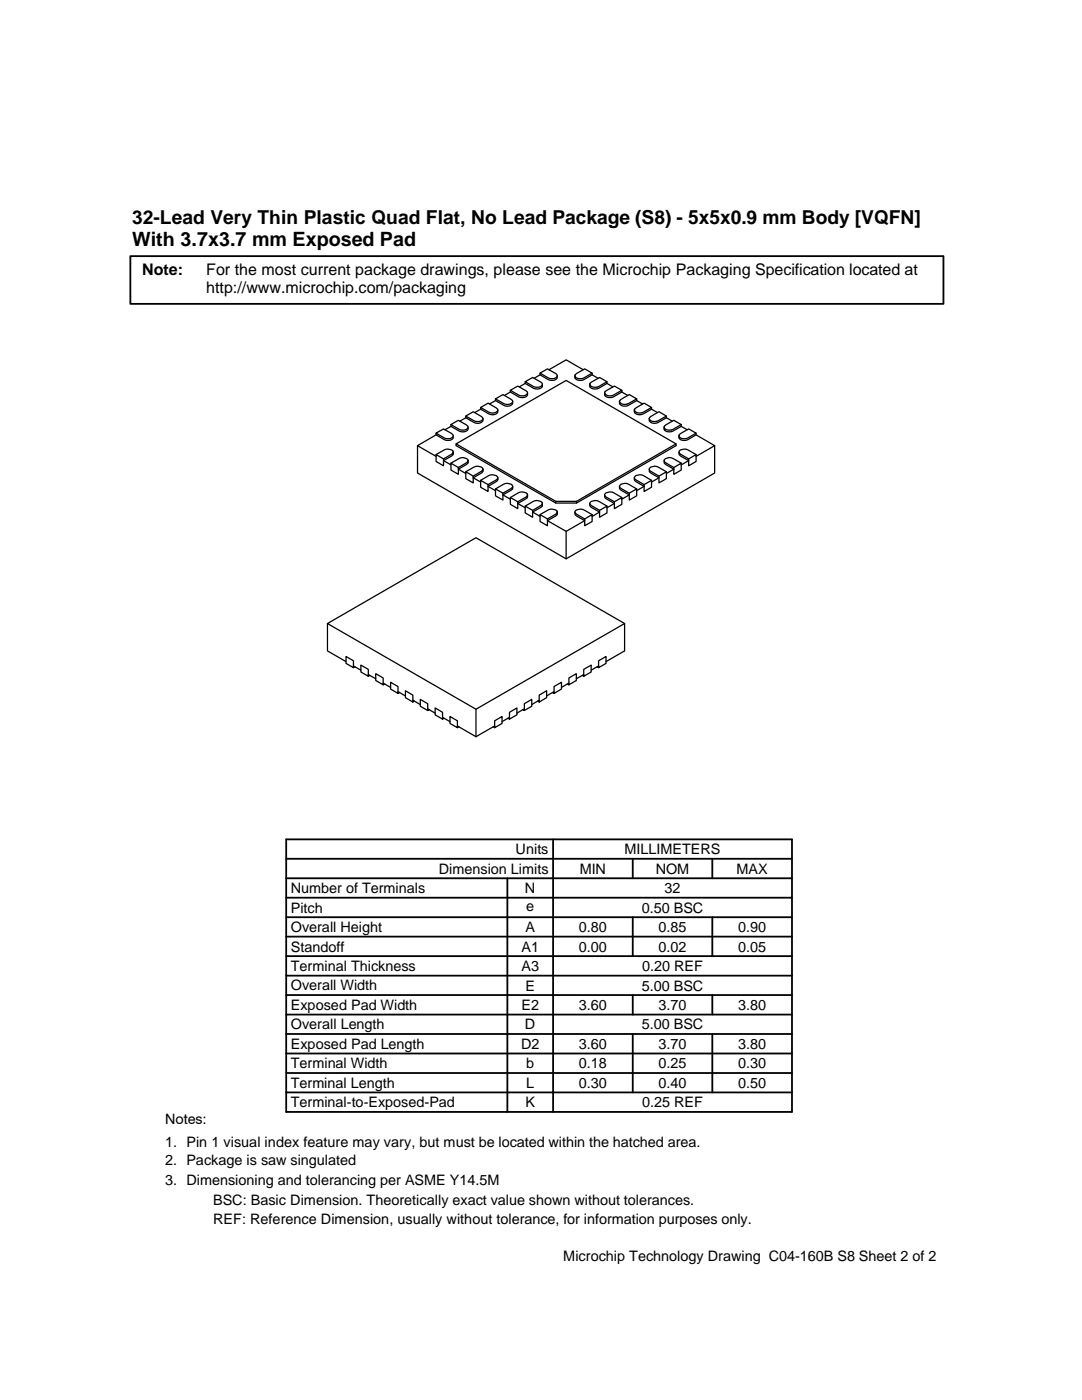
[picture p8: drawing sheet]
<svg xmlns="http://www.w3.org/2000/svg" width="216mm" height="279mm" viewBox="0 0 216 279" stroke-linecap="round" stroke-linejoin="round" font-family="sans-serif">
<g fill="none" stroke="#000" stroke-width=".25">
<path d="M98.9 79.9l-1.2 .7M98.9 79.6l1.5-.9 1.6 1 .3 .4a1.16 1.16 0 0 1-1.8 .4zM98.9 79.6v.3l1.6 1a1.22 1.22 0 0 0 1.8-.4v-.4M101.8 78.2l-1.2 .7M101.8 77.9l1.5-.9 1.6 1 .4 .4a1.16 1.16 0 0 1-1.8 .4zM101.8 77.9v.3l1.7 1a1.24 1.24 0 0 0 1.8-.5v-.3M104.8 76.5l-1.2 .7M104.8 76.2l1.5-.9 1.6 1 .3 .4a1.05 1.05 0 0 1-1.4 .6zM104.8 76.2v.3l1.6 1a1.26 1.26 0 0 0 1.8-.5v-.3M107.8 74.8l-1.2 .7M107.8 74.5l1.4-.9 1.7 .9 .2 .3 .1 .3a1.35 1.35 0 0 1-1.8 .3zM107.8 74.5v.3l1.6 1a1.26 1.26 0 0 0 1.8-.5v-.3"/>
<path d="M109.5 73.8l3.5-2 3.4 2M114.8 74.8l1.9-1.2 1.5 .9-1.7 .9a1.26 1.26 0 0 1-1.8-.4zM117.8 76.5l1.8-1.2 1.5 .9-1.6 .9a1.24 1.24 0 0 1-1.8-.4zM118.2 74.5v.3l-1.7 1a1.26 1.26 0 0 1-1.8-.5v-.3M118.2 74.8l1.1 .7M120.7 78.2l1.9-1.2 1.5 .9-1.7 .9a1.22 1.22 0 0 1-1.7-.4zM121.1 76.2v.3l-1.6 1a1.26 1.26 0 0 1-1.8-.5v-.3M121.1 76.5l1.2 .7M123.7 79.9l1.9-1.2 1.4 .9-1.6 .9a1.26 1.26 0 0 1-1.8-.4zM124.1 77.9v.3l-1.7 1a1.24 1.24 0 0 1-1.7-.5v-.3M124.1 78.2l1.2 .7M127 79.6v.3l-1.6 1a1.22 1.22 0 0 1-1.8-.4v-.4"/>
<path d="M127 79.9l1.2 .7M83.3 88.9v5.5l29.7 17.1 29.6-17.1v-5.5M87 90.7l1.5 .9v1.4l-1.5-.9zM87 86.8l-3.7 2.1 3.7 2.2M87 86.4v.4l1.6 .9a1.35 1.35 0 0 0 1.8-.3v-.4M87 86.4l1.5-.8 1.6 .9 .3 .3a.98 .98 0 0 1-1.4 .7zM90 92.4l1.5 .9v1.4l-1.5-.9zM90 85.1l-1.2 .7M90 84.7v.4l1.6 .9a1.26 1.26 0 0 0 1.8-.4v-.3M90 84.7l1.5-.8 1.6 .9 .3 .3v.3a1.35 1.35 0 0 1-1.8 .3zM90.4 90.2v-.2a1.53 1.53 0 0 0-1.8-.2l-1.6 .9M90.4 90.2a.61 .61 0 0 1-.3 .8l-1.6 .9 1.5 .9"/>
<path d="M90.4 90.2l-.3 .4-1.6 1M91 88.6v.3l19.9 11.5h4.1l19.9-11.5v-.3M91 88.6l22-12.7 21.9 12.7-19.9 11.5h-4.1zM92.9 94.1l1.5 .9v1.4l-1.5-.9zM92.9 83.4l-1.1 .7M92.9 83l1.5-.8 1.7 .9 .3 .3v.3a1.35 1.35 0 0 1-1.8 .3zM92.9 83v.4l1.7 .9a1.26 1.26 0 0 0 1.8-.4v-.4M93.4 91.9l-.1-.2a1.44 1.44 0 0 0-1.7-.2l-1.6 .9M93.4 91.9a.64 .64 0 0 1-.3 .8l-1.6 .9 1.4 .9M93.4 91.9l-.3 .5-1.6 .9M95.9 95.9l1.5 .8v1.4l-1.5-.9zM95.9 81.7l-1.2 .6"/>
<path d="M95.9 81.3l1.5-.8 1.6 .9 .3 .3v.2a1.35 1.35 0 0 1-1.8 .4zM95.9 81.3v.4l1.6 .9a1.26 1.26 0 0 0 1.8-.4v-.4M96.4 93.6l-.1-.2a1.44 1.44 0 0 0-1.7-.2l-1.7 .9M96.4 93.6a.64 .64 0 0 1-.3 .8l-1.7 1 1.5 .8M96.4 93.6l-.3 .5-1.7 .9M98.9 97.6l1.5 .8v1.4l-1.5-.8zM99.3 95.4v-.3a1.5 1.5 0 0 0-1.8-.2l-1.6 1M99.3 95.4a.64 .64 0 0 1-.3 .7l-1.6 1 1.5 .8M99.3 95.4l-.3 .4-1.6 .9M101.8 99.3l1.5 .8v1.4l-1.5-.9zM102.3 97.1l-.1-.2a1.53 1.53 0 0 0-1.7-.3l-1.6 1M102.3 97.1a.64 .64 0 0 1-.3 .7l-1.6 1 1.4 .8"/>
<path d="M102.3 97.1l-.3 .4-1.6 .9M105.3 98.8l-.1-.2a1.57 1.57 0 0 0-1.7-.3l-1.7 1M105.3 98.8a.65 .65 0 0 1-.4 .7l-1.6 1 1.5 .8M105.3 98.8l-.4 .4-1.6 .9M120.7 98.8a.65 .65 0 0 0 .3 .7l1.6 1-1.5 .8M123.6 97.1a.64 .64 0 0 0 .3 .7l1.7 1-1.5 .8M124.1 99.3l-1.7-1a1.47 1.47 0 0 0-1.7 .4v.3l.3 .2 1.6 .9M125.6 98.4l1.4-.8v1.4l-1.4 .8zM126.6 95.4a.64 .64 0 0 0 .3 .7l1.6 1-1.5 .8M126.7 81.6l1.8-1.1 1.5 .8-1.6 1a1.26 1.26 0 0 1-1.8-.5zM127 97.6l-1.6-1a1.47 1.47 0 0 0-1.8 .3v.3l.3 .3 1.7 .9M128.5 96.7l1.5-.8v1.3l-1.5 .9z"/>
<path d="M129.6 93.6v.5l.3 .3 1.6 1-1.5 .8M129.6 83.3l1.9-1.1 1.5 .8-1.7 1a1.23 1.23 0 0 1-1.7-.5zM130 81.3v.4l-1.6 .9a1.26 1.26 0 0 1-1.8-.4v-.4M130 81.7l1.2 .6M130 95.9l-1.6-1a1.47 1.47 0 0 0-1.8 .3v.3l.3 .3 1.6 .9M131.5 95l1.5-.9v1.4l-1.5 .9zM132.5 91.9v.5l.3 .3 1.7 .9-1.5 .9M132.6 85l1.9-1.1 1.4 .8-1.6 1a1.23 1.23 0 0 1-1.8-.4zM133 83v.4l-1.7 .9a1.23 1.23 0 0 1-1.7-.4v-.4M133 83.4l1.2 .7M133 94.1l-1.7-.9a1.39 1.39 0 0 0-1.7 .3v.2l.3 .4 1.6 .9M134.5 93.3l1.4-.9v1.4l-1.4 .9z"/>
<path d="M135.5 90.2v.5l.3 .3 1.6 .9-1.5 .9M135.6 86.8l1.8-1.2 1.5 .8-1.6 1a1.23 1.23 0 0 1-1.8-.4zM135.9 84.7v.4l-1.6 .9a1.23 1.23 0 0 1-1.8-.4v-.3M135.9 85.1l1.2 .7M135.9 92.4l-1.6-.9a1.39 1.39 0 0 0-1.8 .3v.2l.3 .4 1.7 .9M137.4 91.6l1.5-.9v1.4l-1.5 .9zM138.9 86.4v.4l-1.6 .9a1.23 1.23 0 0 1-1.8-.4v-.3M138.9 90.7l-1.6-.9a1.43 1.43 0 0 0-1.8 .3l.1 .3 .2 .2 1.6 1M138.9 86.8l3.7 2.1-3.7 2.2M104.8 101l1.5 .9v1.3l-1.5-.8zM107.8 102.7l1.4 .9v1.3l-1.4-.8zM108.2 100.5v-.2a1.57 1.57 0 0 0-1.8-.2l-1.6 .9"/>
<path d="M108.2 100.5a.65 .65 0 0 1-.3 .8l-1.6 .9 1.5 .9M108.2 100.5l-.3 .4-1.6 1M110.9 100.1v.3M111.2 102.2v.5l-.3 .3-1.7 .9 3.8 2.1 3.7-2.1-1.7-.9a.65 .65 0 0 1-.3-.8M111.2 102.2l-.1-.2a1.57 1.57 0 0 0-1.7-.2l-1.6 .9M111.2 102.2l-.3 .4-1.7 1M113 106v5.5M115 100.1v.3M116.7 103.6l1.5-.9v1.4l-1.5 .8zM117.7 100.5a.65 .65 0 0 0 .3 .8l1.6 .9-1.4 .9M118.2 102.7l-1.7-.9a1.47 1.47 0 0 0-1.8 .3l.1 .3 .2 .2 1.7 1M119.6 101.9l1.5-.9v1.4l-1.5 .8z"/>
<path d="M121.1 101l-1.6-.9a1.47 1.47 0 0 0-1.8 .3l.1 .3 .2 .2 1.6 1M122.6 100.1l1.5-.8v1.3l-1.5 .9zM65.3 124.4v5.5l3.7 2.1M70.5 132.9l1.5 .9M70.8 133.1l-.3 .1-1.5-.8v-1.4l1.5 .9v1.3M73.5 134.6l1.5 .9M73.8 134.8l-.3 .2-1.5-.9v-1.4l1.5 .9v1.4M76.5 136.3l1.4 .9M76.8 136.5l-.3 .2-1.5-.9v-1.3l1.5 .8v1.4M79.4 138l1.5 .9M79.7 138.2l-.3 .2-1.5-.9v-1.3l1.5 .8v1.4M82.4 139.7l1.5 .9"/>
<path d="M82.7 139.9l-.3 .2-1.5-.9v-1.3l1.5 .8v1.4M107.3 139.9l.3 .2 1.5-.9v-1.3l-1.5 .8v1.4M107.6 139.7l-1.5 .9M110.3 138.2l.3 .2 1.4-.9v-1.3l-1.4 .8v1.4M110.6 138l-1.5 .9M113.2 136.5l.3 .2 1.5-.9v-1.3l-1.5 .8v1.4M113.5 136.3l-1.5 .9M116.2 134.8l.3 .2 1.5-.9v-1.4l-1.5 .9v1.4M116.5 134.6l-1.5 .9M119.1 133.1l.3 .1 1.5-.8v-1.4l-1.5 .9v1.3M119.4 132.9l-1.4 .9M120.9 132l3.7-2.1v-5.5l-29.6 17.1"/>
<path d="M124.6 124.4l-29.6-17.1-29.7 17.1 29.7 17.1v5.5M85.3 141.5l1.5 .8M85.6 141.6l-.3 .2-1.4-.9v-1.3l1.4 .8v1.4M88.3 143.2l1.5 .8M88.6 143.3l-.3 .2-1.5-.8v-1.4l1.5 .9v1.3M91.3 144.9l3.7 2.1M91.6 145.1l-.3 .1-1.5-.8v-1.4l1.5 .8v1.4M98.4 145.1l.3 .1 1.5-.8v-1.4l-1.5 .8v1.4M98.7 144.9l-3.7 2.1M101.4 143.3l.3 .2 1.4-.8v-1.4l-1.4 .9v1.3M101.7 143.2l-1.5 .8M104.3 141.6l.3 .2 1.5-.9v-1.3l-1.5 .8v1.4"/>
<path d="M104.6 141.5l-1.5 .8"/>
</g>
<g fill="none" stroke="#000" stroke-width=".36">
<path d="M26 51.1h162.3v9.5h-162.3zM57.1 179.2h100.9M57.1 175.3h100.9M57.1 171.4h100.9M57.1 167.5h100.9v54.4h-100.9zM101.2 175.3v46.6M110.4 167.5v54.4M126.3 171.4v3.9M142.1 171.4v3.9M57.1 186.9h100.9M57.1 183h100.9M57.1 198.6h100.9"/>
<path d="M57.1 194.7h100.9M57.1 190.8h100.9M126.3 183v7.8M126.3 198.6v3.9M142.1 183v7.8M142.1 198.6v3.9M57.1 214.1h100.9M57.1 206.4h100.9M57.1 202.5h100.9M57.1 210.2h100.9M57.1 218h100.9M126.3 206.4v11.6"/>
<path d="M142.1 206.4v11.6"/>
</g>
<text font-size="3.9" x="26.4" y="49.2">With 3.7x3.7 mm Exposed Pad</text>
<text font-size="3.8" x="26.4" y="44.7">32-Lead Very Thin Plastic Quad Flat, No Lead Package (S8) - 5x5x0.9 mm Body [VQFN]</text>
<g font-size="3.2">
<text x="28.4" y="54.9">Note:</text>
<text x="41.1" y="58.5">http://www.microchip.com/packaging</text>
<text x="41.1" y="54.9">For the most current package drawings, please see the Microchip Packaging Specification located at</text>
</g>
<g font-size="2.9">
<text x="102.9" y="170.5">Units</text>
<text x="124.6" y="170.5">MILLIMETERS</text>
<text x="58" y="178.2">Number of Terminals</text>
<text x="87.6" y="174.4">Dimension Limits</text>
<text x="104.8" y="178.2">N</text>
<text x="115.7" y="174.4">MIN</text>
<text x="130.8" y="174.4">NOM</text>
<text x="132.6" y="178.2">32</text>
<text x="147" y="174.4">MAX</text>
<text x="58" y="182.1">Pitch</text>
<text x="105" y="181.8">e</text>
<text x="128" y="182.1">0.50 BSC</text>
<text x="58" y="186">Overall Height</text>
<text x="58" y="189.9">Standoff</text>
<text x="104.1" y="189.9">A1</text>
<text x="104.8" y="186">A</text>
<text x="115.5" y="186">0.80</text>
<text x="115.5" y="189.9">0.00</text>
<text x="131.4" y="186">0.85</text>
<text x="131.4" y="189.9">0.02</text>
<text x="147.3" y="186">0.90</text>
<text x="147.3" y="189.9">0.05</text>
<text x="58" y="197.7">Overall Width</text>
<text x="58" y="193.8">Terminal Thickness</text>
<text x="104.1" y="193.8">A3</text>
<text x="104.8" y="197.7">E</text>
<text x="128" y="197.7">5.00 BSC</text>
<text x="128.1" y="193.8">0.20 REF</text>
<text x="58" y="201.6">Exposed Pad Width</text>
<text x="104" y="201.6">E2</text>
<text x="115.5" y="201.6">3.60</text>
<text x="131.4" y="201.6">3.70</text>
<text x="147.3" y="201.6">3.80</text>
<text x="58" y="205.4">Overall Length</text>
<text x="58" y="209.3">Exposed Pad Length</text>
<text x="104" y="209.3">D2</text>
<text x="104.8" y="205.4">D</text>
<text x="115.5" y="209.3">3.60</text>
<text x="128" y="205.4">5.00 BSC</text>
<text x="131.4" y="209.3">3.70</text>
<text x="147.3" y="209.3">3.80</text>
<text x="58" y="213.2">Terminal Width</text>
<text x="105" y="213.2">b</text>
<text x="115.5" y="213.2">0.18</text>
<text x="131.4" y="213.2">0.25</text>
<text x="147.3" y="213.2">0.30</text>
<text x="58" y="217.1">Terminal Length</text>
<text x="58" y="221">Terminal-to-Exposed-Pad</text>
<text x="104.8" y="221">K</text>
<text x="105" y="217.1">L</text>
<text x="115.5" y="217.1">0.30</text>
<text x="128.1" y="221">0.25 REF</text>
<text x="131.4" y="217.1">0.40</text>
<text x="147.3" y="217.1">0.50</text>
<text x="32.9" y="224.3">Notes:</text>
<text x="32.9" y="228.9">1. Pin 1 visual index feature may vary, but must be located within the hatched area.</text>
<text x="32.9" y="232.6">2. Package is saw singulated</text>
<text x="32.9" y="236.5">3. Dimensioning and tolerancing per ASME Y14.5M</text>
<text x="42.5" y="244.3">REF: Reference Dimension, usually without tolerance, for information purposes only.</text>
<text x="42.5" y="240.6">BSC: Basic Dimension. Theoretically exact value shown without tolerances.</text>
<text x="112.4" y="251.7">Microchip Technology Drawing C04-160B S8 Sheet 2 of 2</text>
</g>
</svg>
